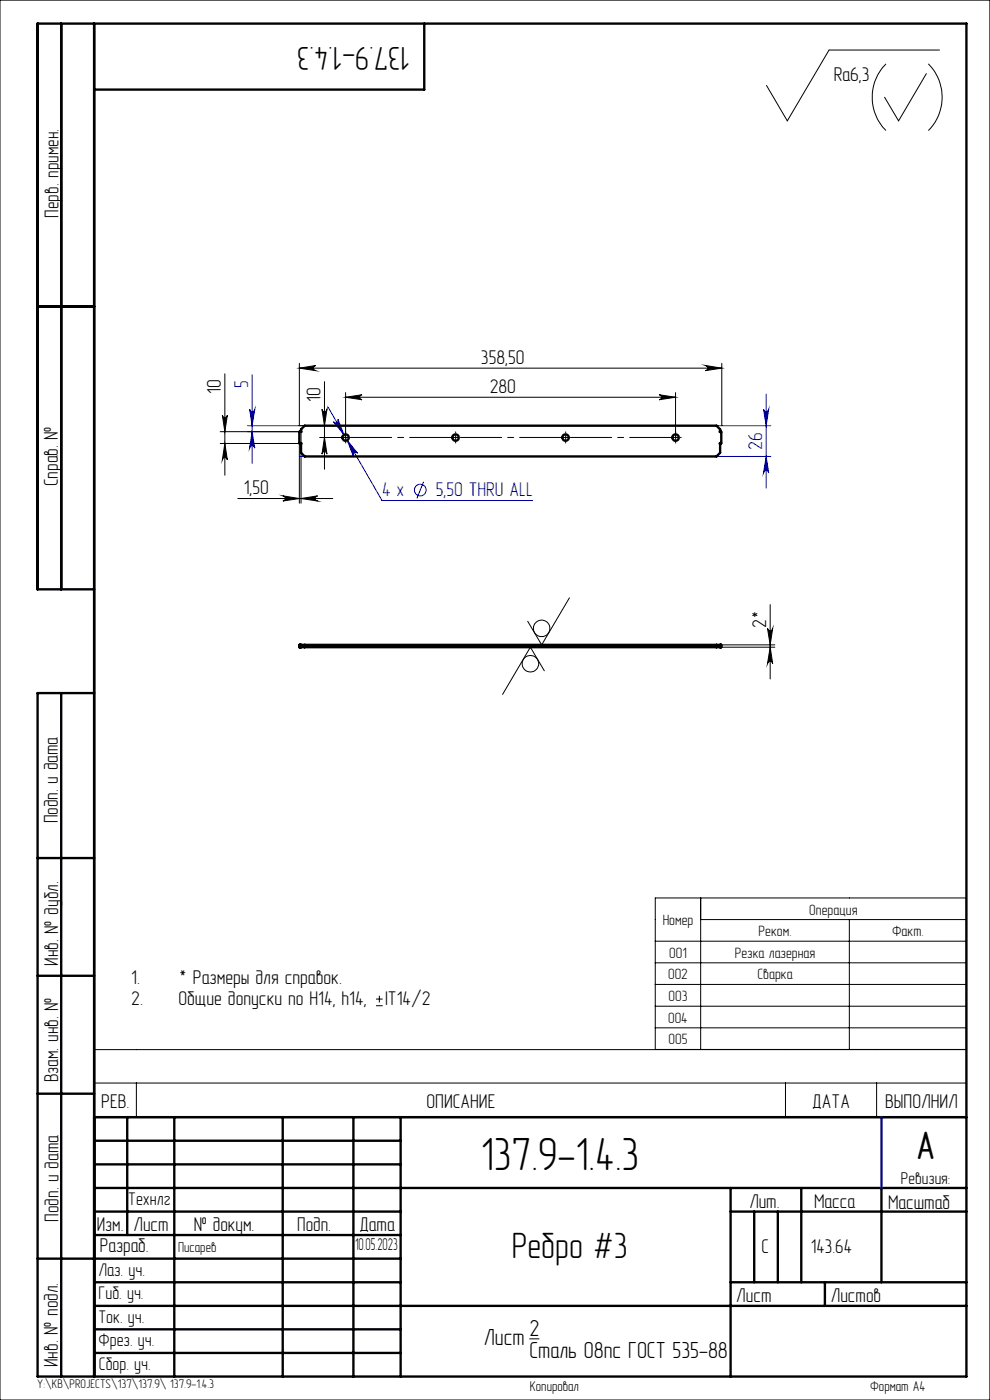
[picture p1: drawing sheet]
<svg xmlns="http://www.w3.org/2000/svg" width="210mm" height="297mm" viewBox="0 0 210 297" stroke-linecap="round" stroke-linejoin="round" font-family="sans-serif">
<g fill="none" stroke="#0000a0" stroke-width=".21">
<path d="M53.5 79.5v18.8M52.5 90.3h111M52.5 91.6h11M53 86.8a.55 .55 0 0 0 .5 .5 .55 .55 0 0 0 .5-.5l-.5 3.5zM53.5 91.6l.5 3.5a.55 .55 0 0 0-.5-.5 .55 .55 0 0 0-.5 .5zM63.5 96.8h100M69.6 86.4l3.4 5.8M70.7 89.5a.55 .55 0 0 0 .8 .1 .55 .55 0 0 0 .2-.7l1.3 3.3zM73.7 93.4l2.1 2.8a.54 .54 0 0 0-.7-.2 .54 .54 0 0 0-.2 .7zM73.7 93.4l7.3 12.8h32M162 86.8a.55 .55 0 0 0 .5 .5 .55 .55 0 0 0 .6-.5l-.6 3.5zM162.5 96.8l.6 3.5a.55 .55 0 0 0-.6-.5 .55 .55 0 0 0-.5 .5z"/>
<path d="M162.5 83.6v19.9M89.9 102.2l-1.5 3.5"/>
<circle cx="89.1" cy="104" r="1.24"/>
</g>
<g fill="none" stroke="#000" stroke-width=".21">
<path d="M0 0h210v297h-210zM187.9 13.5a10.1 10.1 0 0 0 0 14.2M196.5 15.6l-5.9 10-3-5M196.9 13.5a10 10 0 0 1 0 14.2M199.3 10.6h-23.4l-8.9 15-4.4-7.5M47.7 79.3v21.5M63.5 78.1l3.5-.6a.55 .55 0 0 0-.5 .6 .55 .55 0 0 0 .5 .5zM63.5 77.1v13.2M63.5 78.1h89.6M149.6 77.5l3.5 .6-3.5 .5a.55 .55 0 0 0 .5-.5 .55 .55 0 0 0-.5-.6zM153.1 77.1v13.2M46.7 91.6h16.8v15.1"/>
<path d="M46.7 94.1h16.8M47.2 88.1a.53 .53 0 0 0 .5 .5 .53 .53 0 0 0 .5-.5l-.5 3.5zM47.7 94.1l.5 3.5a.53 .53 0 0 0-.5-.5 .53 .53 0 0 0-.5 .5zM63.9 91.6v15.1M67.8 92.8h6.3M68.3 86.8a.53 .53 0 0 0 .5 .5 .53 .53 0 0 0 .6-.5l-.6 3.5zM68.8 92.8l.6 3.5a.53 .53 0 0 0-.6-.5 .53 .53 0 0 0-.5 .5zM68.8 81v18.6M73.3 84.3l3.5-.6a.53 .53 0 0 0-.5 .6 .53 .53 0 0 0 .5 .5zM73.3 83.3v10M73.3 84.3h70M139.8 83.7l3.5 .6-3.5 .5a.53 .53 0 0 0 .5-.5 .53 .53 0 0 0-.5-.6z"/>
<path d="M143.3 83.3v9.5M50.4 105.8h20.2M60 105.2l3.5 .6-3.5 .5a.55 .55 0 0 0 .5-.6 .55 .55 0 0 0-.5-.5zM63.9 105.8l3.5-.6a.55 .55 0 0 0-.6 .5 .55 .55 0 0 0 .6 .6zM120.8 126.8l-5.9 10-3-5M153.1 136.8h11.3M153.1 137.3h11.3M162.8 133.3a.55 .55 0 0 0 .6 .5 .55 .55 0 0 0 .5-.5l-.5 3.5zM163.4 137.3l.5 3.5a.55 .55 0 0 0-.5-.5 .55 .55 0 0 0-.6 .5zM163.4 128.3v15.7M115.5 142.3l-3-5-5.9 10M139 190.5h66v32.1h-66z"/>
<path d="M139 199.7h66M148.6 190.5v32.1M148.6 195.1h56.4M180.2 195.1v27.5M79.8 213.4h1.4M79.8 211.9h1.4M80.5 211.2v1.5M139 204.3h66M139 208.8h66M139 213.5h66M139 218h66M20 222.7h185v14.2h-185z"/>
<path d="M20 229.8h185M28.9 229.8v7.1M166.6 229.8v7.1M185.9 229.8v7.1M112.3 284h2.1"/>
<circle cx="114.9" cy="133.3" r="1.74"/>
<circle cx="112.5" cy="140.8" r="1.75"/>
</g>
<g fill="none" stroke="#000" stroke-width=".21" stroke-dasharray="15.2 1.3 1.3 1.3">
<path d="M72.3 92.8h-.2M73.3 91.8v-.2M73.3 93.8v.2M96.7 92.8v-.5M96.7 92.8h-.5M96.7 92.8v.5M96.7 92.8h.5M96.7 91.8v-.2M96.7 93.8v.2M120 92.8v-.5M120 92.8h-.5M120 92.8v.5"/>
<path d="M120 92.8h.5M120 91.8v-.2M120 93.8v.2M143.3 92.8v-.5M143.3 92.8h-.5M143.3 92.8v.5M143.3 92.8h.5M143.3 91.8v-.2M143.3 93.8v.2M144.3 92.8h.2"/>
</g>
<path d="M74.3 92.8h21.4M97.7 92.8h21.3M121 92.8h21.3" fill="none" stroke="#000" stroke-width=".21" stroke-dasharray="15.2 1.3 1.3 1.3" stroke-dashoffset="6.5"/>
<g fill="none" stroke="#000" stroke-width=".5">
<path d="M13 5v120M20 5v287M90 5v14h-70M8 65h12M20 125h-12v-120h197v287h-197v-145h12M13 147v145M8 182h12M8 207h12M8 232h12M20 237h185M27 237v25M37 237v55"/>
<path d="M60 237v55M75 237v55M85 237v55M20 252h185M20 257h65M20 242h65M20 247h65M155 252v40M155 257h50M160 257v15M165 257v15M170 252v20"/>
<path d="M187 252v20M8 267h77M20 277h185M20 272h65M20 262h65M155 272h50M175 272v5M20 282h65M20 287h65"/>
</g>
<path d="M187 237v15" fill="none" stroke="#0000a0" stroke-width=".5"/>
<g fill="#000">
<path d="M68.8 92.8l.6 3.5a.53 .53 0 0 0-.6-.5 .53 .53 0 0 0-.5 .5zM68.3 86.8a.53 .53 0 0 0 .5 .5 .53 .53 0 0 0 .6-.5l-.6 3.5zM47.7 94.1l.5 3.5a.53 .53 0 0 0-.5-.5 .53 .53 0 0 0-.5 .5zM47.2 88.1a.53 .53 0 0 0 .5 .5 .53 .53 0 0 0 .5-.5l-.5 3.5z"/>
<path d="M73.3 84.3l3.5-.6a.53 .53 0 0 0-.5 .6 .53 .53 0 0 0 .5 .5zM139.8 83.7l3.5 .6-3.5 .5a.53 .53 0 0 0 .5-.5 .53 .53 0 0 0-.5-.6zM63.5 78.1l3.5-.6a.55 .55 0 0 0-.5 .6 .55 .55 0 0 0 .5 .5zM149.6 77.5l3.5 .6-3.5 .5a.55 .55 0 0 0 .5-.5 .55 .55 0 0 0-.5-.6zM60 105.2l3.5 .6-3.5 .5a.55 .55 0 0 0 .5-.6 .55 .55 0 0 0-.5-.5zM63.9 105.8l3.5-.6a.55 .55 0 0 0-.6 .5 .55 .55 0 0 0 .6 .6z"/>
<path d="M162.8 133.3a.55 .55 0 0 0 .6 .5 .55 .55 0 0 0 .5-.5l-.5 3.5zM163.4 137.3l.5 3.5a.55 .55 0 0 0-.5-.5 .55 .55 0 0 0-.6 .5z"/>
</g>
<g fill="#0000a0">
<path d="M70.7 89.5l2.3 2.7-1.3-3.3a.55 .55 0 0 1-.2 .8 .55 .55 0 0 1-.8-.2zM73.7 93.4l1.2 3.3a.54 .54 0 0 1 .2-.7 .54 .54 0 0 1 .7 .2z"/>
<path d="M162 86.8a.55 .55 0 0 0 .5 .5 .55 .55 0 0 0 .6-.5l-.6 3.5zM162.5 96.8l.6 3.5a.55 .55 0 0 0-.6-.5 .55 .55 0 0 0-.5 .5zM53 86.8a.55 .55 0 0 0 .5 .5 .55 .55 0 0 0 .5-.5l-.5 3.5zM53.5 91.6l.5 3.5a.55 .55 0 0 0-.5-.5 .55 .55 0 0 0-.5 .5z"/>
</g>
<g fill="none" stroke="#000" stroke-width=".5">
<path d="M63.9 91.1l.7-.8h87.4l.8 .8-.2 .5h.4v2.4h-.4l.2 2.1-.8 .7h-87.4l-.7-.7 .1-2.1h-.5v-2.4h.5zM63.5 136.8v.5M63.8 137.3h.1M63.8 136.8h.1M63.8 136.8h-.3v.5h.3M63.8 136.8v.5M63.9 136.8v.5M63.9 137.3h88.9M63.9 136.8h88.9M64.6 136.8v.5M152 136.8v.5M152.8 137.3h.1"/>
<path d="M152.8 136.8h.1M152.8 136.8v.5M152.8 136.8h.2v.5h-.2M152.9 136.8v.5"/>
<circle cx="73.3" cy="92.8" r=".69"/>
<circle cx="96.6" cy="92.8" r=".68"/>
<circle cx="120" cy="92.8" r=".68"/>
<circle cx="143.3" cy="92.8" r=".68"/>
</g>
<text font-size="9.9" x="102" y="248.2">137.9-1.4.3</text>
<text font-size="8.4" x="194.3" y="246">A</text>
<text font-size="7.8" x="108.5" y="266.8">Ребро #3</text>
<text font-size="7.1" x="87" y="9.9" transform="rotate(-180 87 9.9)">137.9-1.4.3</text>
<g font-size="4.9">
<text x="102.6" y="285.3">Лист</text>
<text x="112.3" y="283.5">2</text>
<text x="112.3" y="288.2">Сталь 08пс ГОСТ 535-88</text>
</g>
<g font-size="4.2">
<text x="176.9" y="17.2">Ra6,3</text>
<text x="12.4" y="46.2" transform="rotate(-90 12.4 46.2)">Перв. примен.</text>
<text x="102" y="77.2">358,50</text>
<text x="46.8" y="83.6" transform="rotate(-90 46.8 83.6)">10</text>
<text x="103.9" y="83.4">280</text>
<text x="68" y="85.3" transform="rotate(-90 68 85.3)">10</text>
<text x="12.3" y="103.2" transform="rotate(-90 12.3 103.2)">Справ. №</text>
<text x="51.7" y="104.8">1,50</text>
<text x="162.5" y="133.2" transform="rotate(-90 162.5 133.2)">2*</text>
<text x="12.3" y="174.7" transform="rotate(-90 12.3 174.7)">Подп. и дата</text>
<text x="12.3" y="204.9" transform="rotate(-90 12.3 204.9)">Инв. № дубл.</text>
<text x="27.8" y="208.8">1.</text>
<text x="37.8" y="208.8">* Размеры для справок.</text>
<text x="27.8" y="213.3">2.</text>
<text x="37.8" y="213.3">Общие допуски по H14, h14,</text>
<text x="81.7" y="213.3">IT14/2</text>
<text x="12.4" y="229.6" transform="rotate(-90 12.4 229.6)">Взам. инв. №</text>
<text x="21.5" y="235.1">РЕВ.</text>
<text x="90.5" y="235.1">ОПИСАНИЕ</text>
<text x="172.3" y="235.1">ДАТА</text>
<text x="187.8" y="235.1">ВЫПОЛНИЛ</text>
<text x="158.9" y="256.3">Лит.</text>
<text x="172.7" y="256.3">Масса</text>
<text x="188.4" y="256.4">Масштаб</text>
<text x="12.4" y="259.2" transform="rotate(-90 12.4 259.2)">Подп. и дата</text>
<text x="20.5" y="261.2">Изм.</text>
<text x="28.3" y="261.2">Лист</text>
<text x="41.1" y="261.2">№ докум.</text>
<text x="63.1" y="261.2">Подп.</text>
<text x="76.2" y="261.2">Дата</text>
<text x="21.2" y="265.7">Разраб.</text>
<text x="161.5" y="265.8">С</text>
<text x="172" y="265.8">143.64</text>
<text x="156.2" y="276.2">Лист</text>
<text x="176.2" y="276.2">Листов</text>
<text x="12.3" y="290" transform="rotate(-90 12.3 290)">Инв. № подл.</text>
</g>
<g font-size="4.2" fill="#0000a0">
<text x="52.6" y="82.3" transform="rotate(-90 52.6 82.3)">5</text>
<text x="161.6" y="95.4" transform="rotate(-90 161.6 95.4)">26</text>
<text x="81" y="105.3">4 x</text>
<text x="92.4" y="105.3">5,50 THRU ALL</text>
</g>
<g font-size="3.9">
<text x="27.2" y="255.7">Технлг</text>
<text x="20.9" y="270.7">Лаз. уч.</text>
<text x="20.9" y="275.7">Гиб. уч.</text>
<text x="20.9" y="280.6">Ток. уч.</text>
<text x="20.9" y="285.6">Фрез. уч.</text>
<text x="21" y="290.7">Сбор. уч.</text>
</g>
<g font-size="3.6">
<text x="191.1" y="251.1">Ревизия:</text>
<text x="75.3" y="265.3">10.05.2023</text>
</g>
<g font-size="3.2">
<text x="140.6" y="196.3">Номер</text>
<text x="171.7" y="194">Операция</text>
<text x="142" y="203.2">001</text>
<text x="155.9" y="203.2">Резка лазерная</text>
<text x="160.9" y="198.6">Реком.</text>
<text x="189.2" y="198.6">Факт.</text>
<text x="141.7" y="207.8">002</text>
<text x="160.7" y="207.8">Сварка</text>
<text x="141.8" y="212.4">003</text>
<text x="141.7" y="217">004</text>
<text x="141.8" y="221.6">005</text>
</g>
<g font-size="3">
<text x="37.8" y="265.7">Писарев</text>
<text x="112.4" y="295.1">Копировал</text>
<text x="184.6" y="295.1">Формат А4</text>
</g>
<text font-size="2.7" x="7.9" y="294.5">Y:\KB\PROJECTS\137\137.9\ 137.9-1.4.3</text>
</svg>
